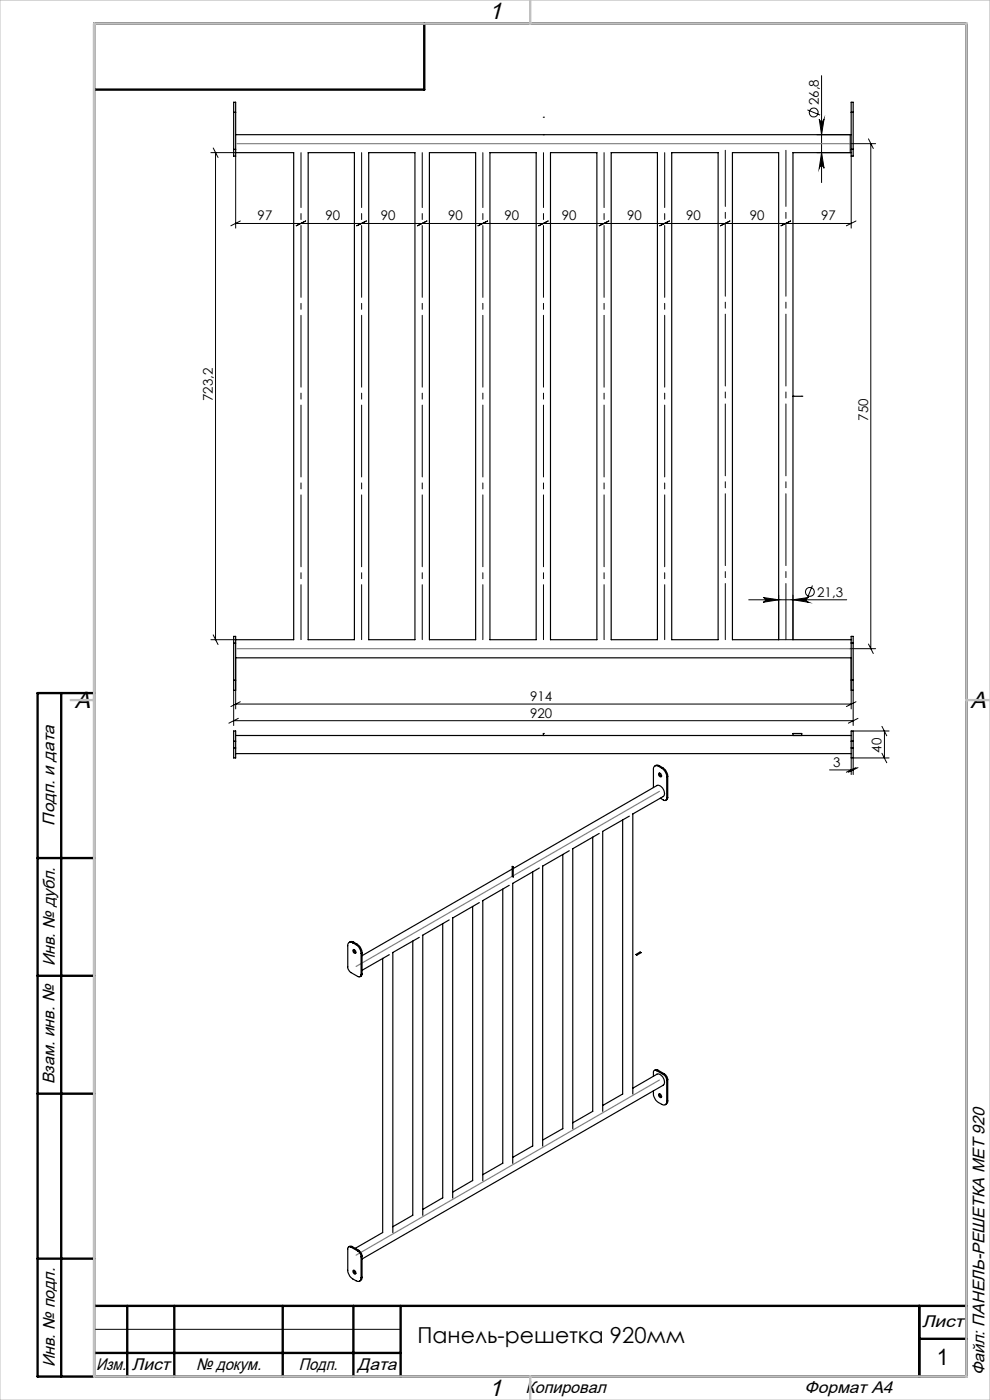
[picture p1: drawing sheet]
<svg xmlns="http://www.w3.org/2000/svg" width="210mm" height="297mm" viewBox="0 0 210 297" stroke-linecap="round" stroke-linejoin="round" font-family="sans-serif">
<g fill="none" stroke="#000" stroke-width=".21">
<path d="M174.3 16v22.7M44.7 32.4h5.3M45.2 31.4l1 2M45.7 32.4v103.3M50 33.1v15.3M171.3 23.3l2.7 1.1M173.3 28.6h7v3.8h-7M173.8 25.3a.51 .51 0 0 0 .5 .5 .51 .51 0 0 0 .5-.5l-.5 3.3zM174.3 32.4l.5 3.3a.51 .51 0 0 0-.5-.5 .51 .51 0 0 0-.5 .5zM180.3 30.5h5.4M180.6 33.1v15.3M184.2 29.5l1 2"/>
<path d="M184.7 30.5v107.1M50 47.4h130.6M51 46.9l-2 1M64.8 46.9l-2 1M77.7 46.9l-2 1M90.6 46.9l-2.1 1M103.4 46.9l-2 1M116.3 46.9l-2 1M129.2 46.9l-2.1 1M142 46.9l-2.1 1M154.8 46.9l-2 1M167.7 46.9l-2 1"/>
<path d="M181.6 46.9l-2.1 1M44.7 135.7h5.3M45.2 134.7l1 2M50 139.6v10.8M158.8 127.2h20.8M161.9 126.7l3.3 .5-3.3 .6a.51 .51 0 0 0 .5-.5 .51 .51 0 0 0-.5-.6zM165.2 126.3v9.4h3v-9.4M168.2 127.2l3.3-.5a.51 .51 0 0 0-.5 .6 .51 .51 0 0 0 .5 .5zM172.3 124.2l-1.1 2.7M180.3 137.6h5.4M180.6 139.6v10.8M184.2 136.6l1 2"/>
<path d="M49.6 146.4v7.5M49.6 152.9h131.4M50 149.4h130.6M50.6 152.4l-2.1 1M51 148.9l-2 1M181 146.4v7.5M181 155.1h7.6M181.6 148.9l-2.1 1M182 152.4l-2 1M187.1 159.8l1 2M187.1 154.1l1 2M187.6 155.1v5.7"/>
<path d="M176 163.3h5M180.6 160.8v3.5M181.6 162.8l-2.1 1M182 162.8l-2 1M188.6 160.8h-7.6v3.5M20 282h65"/>
<circle cx="172.6" cy="23.9" r=".94"/>
<circle cx="171.8" cy="125.6" r=".94"/>
</g>
<path d="M153.9 31.9v103.8M166.7 135.7v-103.8" fill="none" stroke="#000" stroke-width=".21" stroke-dasharray="15.2 1.3 1.3 1.3" stroke-dashoffset="3.3"/>
<path d="M63.9 32.4v103.3M76.7 32.4v103.3M89.6 32.4v103.3M102.4 32.4v103.3M115.3 135.7v-103.3M128.1 135.7v-103.3M141 135.7v-103.3" fill="none" stroke="#000" stroke-width=".21" stroke-dasharray="15.2 1.3 1.3 1.3" stroke-dashoffset="3.6"/>
<g fill="none" stroke="#000" stroke-width=".25">
<path d="M49.6 31.7v1.4h.4v-1.4M49.6 23.8v-2.1h.4v2.1M49.6 23.8v7.9M49.6 31.7h.4M49.6 23.8h.4M50 32.4h12.3v103.3h-12.3M50 28.6h130.6M50 23.8v7.9M65.4 32.4h9.8v103.3h-9.8zM78.2 32.4h9.8v103.3h-9.8zM91.1 32.4h9.8v103.3h-9.8zM103.9 32.4h9.8v103.3h-9.8z"/>
<path d="M115.3 24.9h.1M115.3 28.6h.1M116.8 32.4h9.8v103.3h-9.8zM129.6 32.4h9.9v103.3h-9.9zM142.5 32.4h9.8v103.3h-9.8zM155.4 32.4h9.8v103.3h-9.8zM180.6 31.7v1.4h.4v-1.4M180.6 23.8v-2.1h.4v2.1M180.6 32.4h-12.4v103.3h12.4M180.6 31.7h.4M180.6 23.8h.4M180.6 23.8v7.9"/>
<path d="M181 23.8v7.9M168.2 84.1h1.9M168.2 84.1h.1M170.1 84.1h.1M49.6 136.4v-1.4h.4v1.4M49.6 136.4h.4M49.6 136.4v7.9M50 139.6h130.6M50 136.4v7.9M180.6 136.4v-1.4h.4v1.4M180.6 136.4h.4M180.6 136.4v7.9"/>
<path d="M181 136.4v7.9M20 147v145M49.6 144.3v2.1h.4v-2.1M49.6 158.7v2.1h.4v-2.1M49.6 157.2v-2.1h.4v2.1M49.6 144.3h.4M49.6 157.2v1.5M49.6 158.7h.4M49.6 157.2h.4M50 157.2v1.5M50 159.9h130.6M50 156h130.6"/>
<path d="M115.3 155.6v.4M115.3 156h.1M115.3 155.6h.1M168.2 156v-.4h1.9v.4M180.6 144.3v2.1h.4v-2.1M180.6 158.7v2.1h.4v-2.1M180.6 157.2v-2.1h.4v2.1M180.6 144.3h.4M180.6 157.2v1.5M180.6 158.7h.4M180.6 157.2h.4M181 157.2v1.5"/>
<path d="M125.7 177.6v58.2l-4.2 2.4M127.1 176.8l-5.7 3.3M127.8 176.4v59.4M132.1 173.9v58.2l-4.3 2.4M133.5 173.1l-5.7 3.3M134.2 172.7l6.5-3.7a1.55 1.55 0 0 0-1.4-2.4l-30.4 17.7M134.2 172.7v59.4M139.7 162.6a.65 .65 0 0 0-.8-.1 .65 .65 0 0 0-.3 .7v3.9M139.7 162.6l.7 .4M139.8 164a.49 .49 0 0 1 .4 .3 .49 .49 0 0 1 0 .5l-.2-.1a.48 .48 0 0 1-.2-.7zM139.9 162.5l-.7-.2-.3 .2M139.9 162.5l-.2 .1"/>
<path d="M139.9 162.5l.7 .4M139.9 164l.1 .5 .3 .2M140.4 163a2.34 2.34 0 0 1 1 1.8M140.6 162.9a2.33 2.33 0 0 1 1 1.8M140.6 162.9l-.2 .1M141.4 169.3a.44 .44 0 0 1-.2 .5 .44 .44 0 0 1-.5-.1l-.6-.4M141.4 164.8v4.5M141.6 169.2l-.1 .4-.3 .2M141.6 164.7v4.5M141.6 164.7l-.2 .1M141.6 169.2l-.2 .1M75 199.9l-.6-.2-.3 .2"/>
<path d="M75 199.9l-.2 .1M75 199.9l.7 .4M87.6 199.6v58.2l-4.3 2.4M88.9 198.9l-5.6 3.2M89.7 198.4v59.4M93.9 196v58.1l-4.2 2.5M95.3 195.2l-5.7 3.2M96 194.7v59.4M100.3 192.3v58.2M101.7 191.5l-5.7 3.3M102.4 191.1v59.4M106.6 188.6v58.2"/>
<path d="M108 187.8l-5.7 3.3M108.7 184.4l-31.9 18.3M108.7 183.8l.2 .1v2.2l-.2-.2zM108.8 187.4v59.4M113 185v58.1M114.4 184.1l-5.7 3.3M115.1 183.7v59.4M119.4 181.3v58.2M120.8 180.5l-5.7 3.3M121.5 180.1v59.4M74.8 200a.63 .63 0 0 0-.7-.1 .63 .63 0 0 0-.3 .7v4.5a1.6 1.6 0 0 0 .7 1.2l1.4 .8a.44 .44 0 0 0 .5 .1 .44 .44 0 0 0 .2-.5M74.8 200l.7 .4"/>
<path d="M74.9 201.5a.43 .43 0 0 1 .5 .2 .43 .43 0 0 1-.2 .5l-.3-.3zM75.1 201.4v.4l.4 .3M75.5 200.4a2.49 2.49 0 0 1 1.1 1.8M75.7 200.3a2.33 2.33 0 0 1 1.1 1.8M75.7 200.3l-.2 .1M76.6 202.2v4.5M76.8 206.6l-.1 .4-.3 .2M76.8 202.1l-.2 .1M76.8 202.1v4.5M76.8 206.6l-.2 .1M81.2 203.3v58.2l-5.8 3.3M82.6 202.5l-5.8 3.3"/>
<path d="M83.3 202.1v59.4M134.9 202.5l.9-.5 .2 .1-.9 .5zM119.4 239.4l-4.3 2.5M134.2 230.9l5.1-3a1.55 1.55 0 0 1 1.4 2.3l-63.9 36.9M138.6 231.4a2.59 2.59 0 0 0 1.1 2.5l.7 .4a.65 .65 0 0 0 .7 0 .65 .65 0 0 0 .3-.6M139.3 227.2a.42 .42 0 0 0-.5-.1 .42 .42 0 0 0-.2 .4v.8M139.3 227.2l1.4 .8M139.5 227l-.3-.1-.4 .2M139.5 227l-.2 .2M139.5 227l1.4 .8M139.7 232.1a.46 .46 0 0 1 .5 .2 .46 .46 0 0 1 0 .6 .6 .6 0 0 1-.5-.8zM139.9 232.1v.3l.4 .3"/>
<path d="M140.7 228l.6 .7 .1 .5M140.9 227.8a1.6 1.6 0 0 1 .7 1.3M140.9 227.8l-.2 .2M141.4 229.2v4.5M141.6 233.5l-.1 .5-.4 .3M141.6 229.1l-.2 .1M141.6 233.5l-.2 .2M141.6 229.1v4.4M100.3 250.4l-4.3 2.5M106.6 246.8l-4.2 2.4M113 243.1l-4.2 2.4M74.5 264.6a.42 .42 0 0 0-.5-.1 .42 .42 0 0 0-.2 .5v4.9a2.36 2.36 0 0 0 1 1.4l.7 .4a.65 .65 0 0 0 .8 .1 .65 .65 0 0 0 .3-.7"/>
<path d="M74.5 264.6l1.4 .8M74.7 264.4h-.4l-.3 .1M74.7 264.4l-.2 .2M74.7 264.4l1.4 .9M74.9 269.5h.1a.44 .44 0 0 1 .4 .3 .44 .44 0 0 1-.2 .5l-.3-.3zM75.1 269.5v.4l.4 .3M75.9 265.4a1.6 1.6 0 0 1 .7 1.2M76.1 265.3a1.6 1.6 0 0 1 .7 1.2M76.1 265.3l-.2 .1M76.6 266.6v4.5M76.8 271l-.1 .5-.4 .3M76.8 266.5l-.2 .1"/>
<path d="M76.8 271l-.2 .1M76.8 266.5v4.5"/>
</g>
<g fill="none" stroke="#000" stroke-width=".5">
<path d="M90 5v14h-70M13 147v145M20 147h-12v145h197v-287h-185v287M8 182h12M8 207h12M8 232h12M8 267h12M20 277h185M27 277v15M37 277v15M60 277v15M75 277v15"/>
<path d="M85 277v15M195 277v15M20 287h65M195 284h10"/>
</g>
<path d="M0 0h210v297h-210z" fill="none" stroke="#c0c0c0" stroke-width=".21"/>
<path d="M20 5h185v287h-185zM112.5 0v5M15 148.5h5M205 148.5h5M112.5 292v5" fill="none" stroke="#c0c0c0" stroke-width=".5"/>
<path d="M50.3 30.5h130M50.3 137.6h130M139.9 167.9l-64.4 37.1M139.9 229.1l-64.4 37.2" fill="none" stroke="#808080" stroke-width=".25"/>
<g fill="#000">
<path d="M174.3 32.4l.5 3.3a.51 .51 0 0 0-.5-.5 .51 .51 0 0 0-.5 .5zM173.8 25.3a.51 .51 0 0 0 .5 .5 .51 .51 0 0 0 .5-.5l-.5 3.3z"/>
<path d="M161.9 126.7l3.3 .5-3.3 .6a.51 .51 0 0 0 .5-.5 .51 .51 0 0 0-.5-.6zM168.2 127.2l3.3-.5a.51 .51 0 0 0-.5 .6 .51 .51 0 0 0 .5 .5z"/>
</g>
<g font-size="5">
<text x="103.7" y="4.1">1</text>
<text x="15.9" y="150.1">A</text>
<text x="205.9" y="150.1">A</text>
<text x="103.7" y="296.1">1</text>
</g>
<text font-size="4.8" x="198.8" y="289.6">1</text>
<text font-size="4.7" x="88.6" y="285">Панель-решетка 920мм</text>
<g font-size="3.6">
<text x="11.6" y="175.1" transform="rotate(-90 11.6 175.1)">Подп. и дата</text>
<text x="11.6" y="205" transform="rotate(-90 11.6 205)">Инв. № дубл.</text>
<text x="11.6" y="230" transform="rotate(-90 11.6 230)">Взам. инв. №</text>
<text x="195.6" y="281.6">Лист</text>
<text x="11.6" y="290" transform="rotate(-90 11.6 290)">Инв. № подл.</text>
<text x="20.4" y="290.6">Изм.</text>
<text x="28" y="290.6">Лист</text>
<text x="41.6" y="290.6">№ докум.</text>
<text x="63.4" y="290.6">Подп.</text>
<text x="75.9" y="290.6">Дата</text>
<text x="208.8" y="291.8" transform="rotate(-90 208.8 291.8)">Файл: ПАНЕЛЬ-РЕШЕТКА МЕТ 920</text>
<text x="111.5" y="295.6">Копировал</text>
<text x="170.7" y="295.6">Формат А4</text>
</g>
<g font-size="2.8">
<text x="173.7" y="22.3" transform="rotate(-90 173.7 22.3)">26,8</text>
<text x="54.7" y="46.8">97</text>
<text x="69.1" y="46.8">90</text>
<text x="80.8" y="46.8">90</text>
<text x="95.1" y="46.8">90</text>
<text x="107" y="46.8">90</text>
<text x="119.2" y="46.8">90</text>
<text x="133" y="46.8">90</text>
<text x="145.5" y="46.8">90</text>
<text x="159.1" y="46.8">90</text>
<text x="174.2" y="46.8">97</text>
<text x="45.1" y="85.1" transform="rotate(-90 45.1 85.1)">723,2</text>
<text x="184.1" y="89.3" transform="rotate(-90 184.1 89.3)">750</text>
<text x="173.4" y="126.6">21,3</text>
<text x="112.4" y="148.7">914</text>
<text x="112.4" y="152.3">920</text>
<text x="187" y="159.7" transform="rotate(-90 187 159.7)">40</text>
<text x="176.8" y="162.7">3</text>
</g>
</svg>
